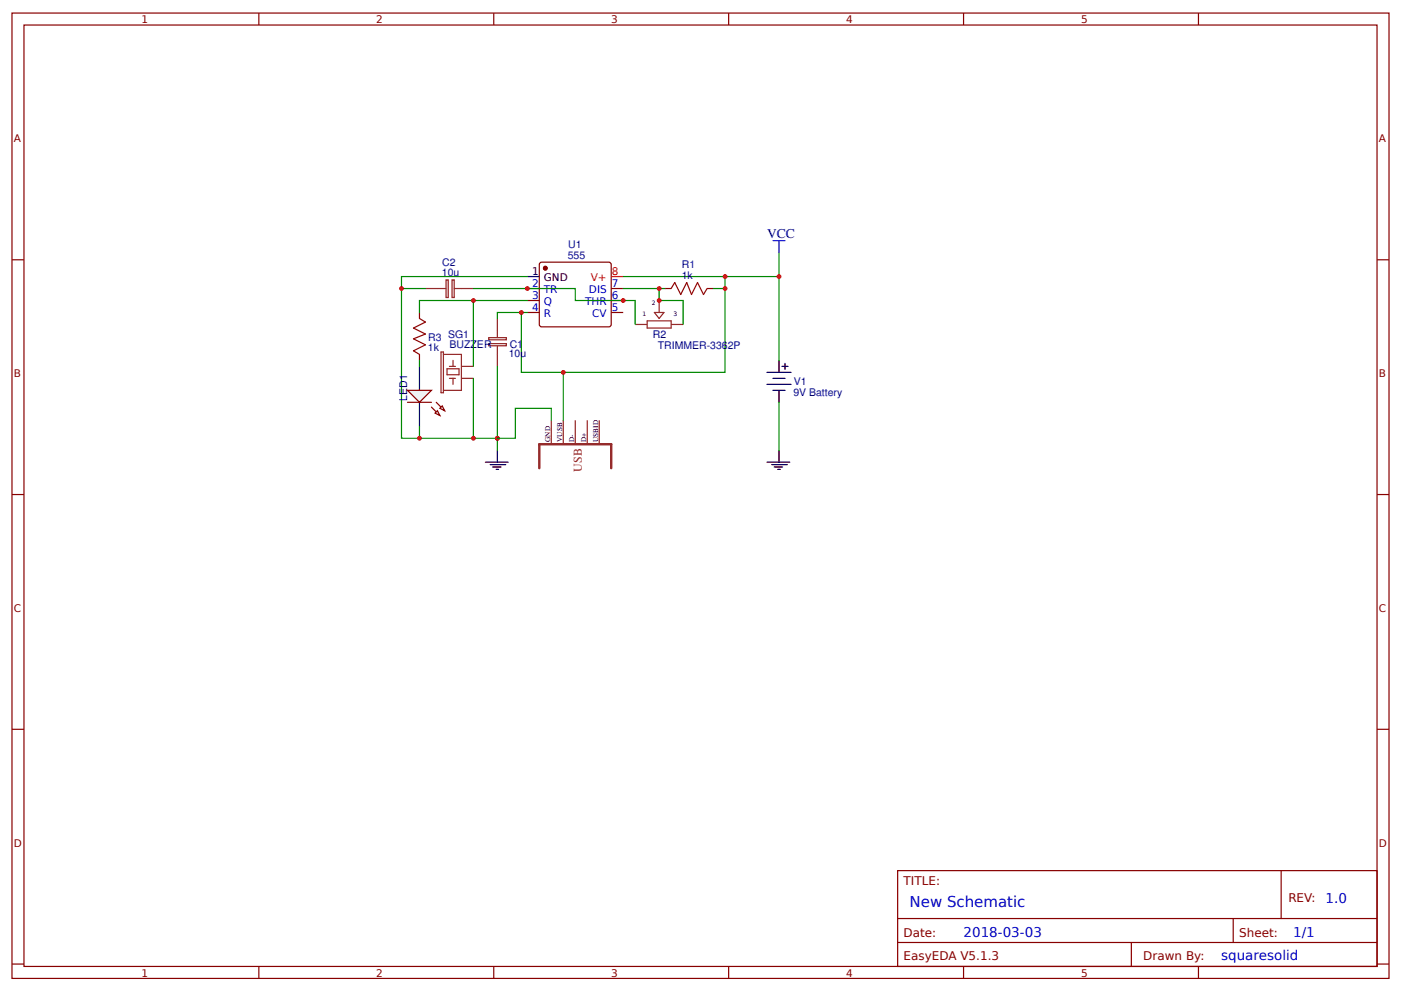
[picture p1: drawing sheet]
<svg xmlns="http://www.w3.org/2000/svg" width="312mm" height="221mm" viewBox="0 0 312 221" stroke-linecap="round" stroke-linejoin="round" font-family="sans-serif">
<g fill="none" stroke="#800" stroke-width=".27">
<path d="M2.7 2.9h306.4v215h-306.4zM5.3 5.6h301.1v209.6h-301.1zM57.6 2.9v2.7M109.9 2.9v2.7M162.2 2.9v2.7M214.4 2.9v2.7M266.7 2.9v2.7M2.7 57.8h2.6M120.1 58.6l.4-.2 15.3 .1 .2 .4-.1 13.6-.4 .3-15.2-.1-.3-.5zM306.4 57.8h2.7M117.3 64.2h2.7M117.3 66.9h2.7"/>
<path d="M117.3 69.6h2.7M136 64.2h2.7M136 66.9h2.7M136 69.6h2.7M2.7 110.1h2.6M306.4 110.1h2.7M2.7 162.4h2.6M306.4 162.4h2.7M199.8 193.9h106.6v21.3h-106.6zM285.1 193.9v10.6M2.7 214.7h2.6M57.6 215.2v2.7"/>
<path d="M109.9 215.2v2.7M162.2 215.2v2.7M199.8 204.5h106.6M199.8 209.9h106.6M214.4 215.2v2.7M251.8 209.9v5.3M266.7 215.2v2.7M274.4 204.5v5.4M306.4 214.7h2.7"/>
</g>
<circle cx="121.3" cy="59.7" r=".4" fill="#800" stroke="#800" stroke-width=".27"/>
<path d="M117.3 61.6h2.7" fill="none" stroke="#000" stroke-width=".27"/>
<path d="M136 61.6h2.7" fill="none" stroke="#f00" stroke-width=".27"/>
<path d="M138.7 61.6h22.7v21.3h-45.4v-13.3h1.3M138.7 64.2h9.3M158.7 64.2h2.7" fill="none" stroke="#080" stroke-width=".27"/>
<circle cx="161.4" cy="64.2" r=".53" fill="#c00"/>
<path d="M149.4 64.2l.8-1.3 1.3 2.7 1.3-2.7 1.1 2.7 1.3-2.7 1.4 2.7 .8-1.4" fill="none" stroke="#a00000" stroke-width=".27"/>
<path d="M148 64.2h1.4M157.4 64.2h1.3" fill="none" stroke="#800" stroke-width=".27"/>
<path d="M108.8 76.5h3.9v.5h-3.9zM108.8 75.2h3.9v.5h-3.9zM110.7 70.9v4.3M110.7 77.1v4.5" fill="none" stroke="#8d2323" stroke-width=".27"/>
<path d="M116 69.6h-5.3v1.3" fill="none" stroke="#080" stroke-width=".27"/>
<circle cx="116" cy="69.6" r=".53" fill="#c00"/>
<path d="M108 102.9h5.1M109.1 103.5h3.4M109.6 104h1.9M110.4 104.5h.5M110.7 100.3v2.6" fill="none" stroke="#000" stroke-width=".27"/>
<path d="M146.7 64.2v2.7h5.3v5.3M110.7 81.6v18.7" fill="none" stroke="#080" stroke-width=".27"/>
<path d="M94.7 64.2h4.5M99.3 62.3h.4v3.9h-.4zM100.6 62.3h.5v3.9h-.5zM101.1 64.2h4.2M141.4 72.2h2.6M144 71.4h5.4v1.6h-5.4zM145.6 69.6h2.2l-1.1 1.3zM146.7 66.9v2.7M149.4 72.2h2.6" fill="none" stroke="#8d2323" stroke-width=".27"/>
<g fill="#c00">
<circle cx="146.7" cy="64.2" r=".53"/>
<circle cx="146.7" cy="66.9" r=".53"/>
</g>
<path d="M89.3 64.2h5.4M105.3 64.2h22.7v2.7h10.7" fill="none" stroke="#080" stroke-width=".27"/>
<path d="M120 104.3v-5.4h16v5.4" fill="none" stroke="#8d2323" stroke-width=".53"/>
<path d="M122.7 93.6v5.3M125.3 93.6v5.3M128 93.6v5.3M130.7 93.6v5.3M133.3 93.6v5.3" fill="none" stroke="#8d2323" stroke-width=".27"/>
<circle cx="110.7" cy="97.6" r=".53" fill="#c00"/>
<path d="M125.3 82.9v10.7" fill="none" stroke="#080" stroke-width=".27"/>
<circle cx="125.3" cy="82.9" r=".53" fill="#c00"/>
<path d="M138.7 66.9h2.7v5.3" fill="none" stroke="#080" stroke-width=".27"/>
<g fill="#c00">
<circle cx="138.7" cy="66.9" r=".53"/>
<circle cx="117.3" cy="64.2" r=".53"/>
</g>
<path d="M117.3 61.6h-28v36h21.4" fill="none" stroke="#080" stroke-width=".27"/>
<path d="M93.3 81.6v5.3M93.3 89.6v5.3" fill="none" stroke="#000" stroke-width=".27"/>
<path d="M90.7 86.9h5.3l-2.7 2.7z" fill="#efefef" stroke="#800" stroke-width=".27"/>
<path d="M96 90.7l1.9 1.8M97.1 89.6l1.8 1.9" fill="none" stroke="#800" stroke-width=".27"/>
<g fill="#efefef" stroke="#800" stroke-width=".27">
<path d="M97.3 91.5l.6 1-1.1-.5z"/>
<path d="M97.9 90.9l.5-.5 .5 1.1z"/>
</g>
<path d="M93.3 69.6v1.3M93.3 78.9v1.3M90.7 89.6h5.3" fill="none" stroke="#800" stroke-width=".27"/>
<path d="M93.3 70.9l1.4 .8-2.7 1.3 2.7 1.4-2.7 1 2.7 1.4-2.7 1.3 1.3 .8" fill="none" stroke="#a00000" stroke-width=".27"/>
<circle cx="110.7" cy="97.6" r=".53" fill="#c00"/>
<path d="M173.4 56.2v5.4h-12M117.3 66.9h-24v2.7M93.3 80.2v1.4M93.3 94.9v2.7" fill="none" stroke="#080" stroke-width=".27"/>
<path d="M98.1 78.4h.6v9.1h-.6zM98.7 78.9h4v8h-4M99.5 82.1h2.6v1.3h-2.6zM100 81.6h1.3M100 84.3h1.3M100.8 80.2v1.4M100.8 84.3v1.3M102.7 81.6h2.6M102.7 84.3h2.6" fill="none" stroke="#8d2323" stroke-width=".27"/>
<path d="M172 53.6h2.7M173.4 53.6v2.6" fill="none" stroke="#00f" stroke-width=".27"/>
<circle cx="161.4" cy="61.6" r=".53" fill="#c00"/>
<path d="M170.7 82.9h5.3M170.7 85.6h5.3M172 84.3h2.7M172 86.9h2.7M173.4 80.2v2.7M173.4 86.9v2.7M174 81.6h1.4M174.7 80.9v1.4" fill="none" stroke="#000" stroke-width=".27"/>
<path d="M173.4 61.6v18.6" fill="none" stroke="#080" stroke-width=".27"/>
<circle cx="173.4" cy="61.6" r=".53" fill="#c00"/>
<path d="M170.7 102.9h5.1M171.8 103.5h3.4M172.3 104h1.9M173.1 104.5h.5M173.4 100.3v2.6" fill="none" stroke="#000" stroke-width=".27"/>
<path d="M173.4 89.6v10.7" fill="none" stroke="#080" stroke-width=".27"/>
<g fill="#c00">
<circle cx="93.3" cy="97.6" r=".53"/>
<circle cx="89.3" cy="64.2" r=".53"/>
</g>
<path d="M105.3 84.3v13.3M122.7 93.6v-2.7h-8v6.7h-4" fill="none" stroke="#080" stroke-width=".27"/>
<circle cx="105.3" cy="97.6" r=".53" fill="#c00"/>
<path d="M105.3 66.9v14.7" fill="none" stroke="#080" stroke-width=".27"/>
<circle cx="105.3" cy="66.9" r=".53" fill="#c00"/>
<text font-size="3.3" fill="#00f" x="202.4" y="201.9">New Schematic</text>
<text font-size="3" fill="#000080" x="170.7" y="53">VCC</text>
<g font-size="3" fill="#00f">
<text x="295" y="201.1">1.0</text>
<text x="214.4" y="208.5">2018-03-03</text>
<text x="287.8" y="208.5">1/1</text>
<text x="271.8" y="213.9">squaresolid</text>
</g>
<text font-size="2.7" fill="#8d2323" x="129.5" y="105" transform="rotate(-90 129.5 105)">USB</text>
<g font-size="2.7" fill="#800">
<text x="201.1" y="197.1">TITLE:</text>
<text x="286.7" y="200.8">REV:</text>
<text x="201.1" y="208.5">Date:</text>
<text x="275.8" y="208.5">Sheet:</text>
<text x="201.1" y="213.9">EasyEDA V5.1.3</text>
<text x="254.4" y="213.9">Drawn By:</text>
</g>
<g font-size="2.3" fill="#800">
<text x="31.5" y="5.2">1</text>
<text x="83.7" y="5.2">2</text>
<text x="136" y="5.2">3</text>
<text x="188.3" y="5.2">4</text>
<text x="240.6" y="5.2">5</text>
<text x="3.1" y="31.7">A</text>
<text x="306.8" y="31.7">A</text>
<text x="3.1" y="84">B</text>
<text x="306.8" y="84">B</text>
<text x="3.1" y="136.3">C</text>
<text x="306.8" y="136.3">C</text>
<text x="3.1" y="188.5">D</text>
<text x="306.8" y="188.5">D</text>
<text x="31.5" y="217.5">1</text>
<text x="83.7" y="217.5">2</text>
<text x="136" y="217.5">3</text>
<text x="188.3" y="217.5">4</text>
<text x="240.6" y="217.5">5</text>
</g>
<g font-size="2.3" fill="#000080">
<text x="98.4" y="59.1">C2</text>
<text x="126.3" y="57.6">555</text>
<text x="126.4" y="55.2">U1</text>
<text x="151.8" y="59.7">R1</text>
<text x="98.3" y="61.5">10u</text>
<text x="151.7" y="62.1">1k</text>
<text x="95.3" y="75.8">R3</text>
<text x="99.7" y="75.2">SG1</text>
<text x="100.1" y="77.6">BUZZER</text>
<text x="113.4" y="77.5">C1</text>
<text x="145.3" y="75.4">R2</text>
<text x="146.4" y="77.8">TRIMMER-3362P</text>
<text x="95.2" y="78.2">1k</text>
<text x="113.2" y="79.5">10u</text>
<text x="90.6" y="89.3" transform="rotate(-90 90.6 89.3)">LED1</text>
<text x="176.6" y="88.2">9V Battery</text>
<text x="176.7" y="85.8">V1</text>
</g>
<g font-size="2.3">
<text x="118.4" y="61.3">1</text>
<text x="121" y="62.6">GND</text>
</g>
<g font-size="2.3" fill="#00f">
<text x="118.4" y="64">2</text>
<text x="121" y="65.3">TR</text>
<text x="131.1" y="65.3">DIS</text>
<text x="136.2" y="64">7</text>
<text x="118.4" y="66.6">3</text>
<text x="118.4" y="69.3">4</text>
<text x="121" y="68">Q</text>
<text x="121" y="70.6">R</text>
<text x="130.2" y="68">THR</text>
<text x="131.8" y="70.6">CV</text>
<text x="136.2" y="69.3">5</text>
<text x="136.2" y="66.6">6</text>
</g>
<g font-size="2.3" fill="#f00">
<text x="131.5" y="62.6">V+</text>
<text x="136.2" y="61.3">8</text>
</g>
<g font-size="1.6">
<text x="122.4" y="98.4" transform="rotate(-90 122.4 98.4)">GND</text>
<text x="125.1" y="98.4" transform="rotate(-90 125.1 98.4)">VUSB</text>
<text x="127.7" y="98.4" transform="rotate(-90 127.7 98.4)">D-</text>
<text x="130.4" y="98.4" transform="rotate(-90 130.4 98.4)">D+</text>
<text x="133.1" y="98.4" transform="rotate(-90 133.1 98.4)">USBID</text>
</g>
<g font-size="1.3">
<text x="143" y="70.4">1</text>
<text x="145.1" y="68">2</text>
<text x="149.9" y="70.4">3</text>
</g>
</svg>
